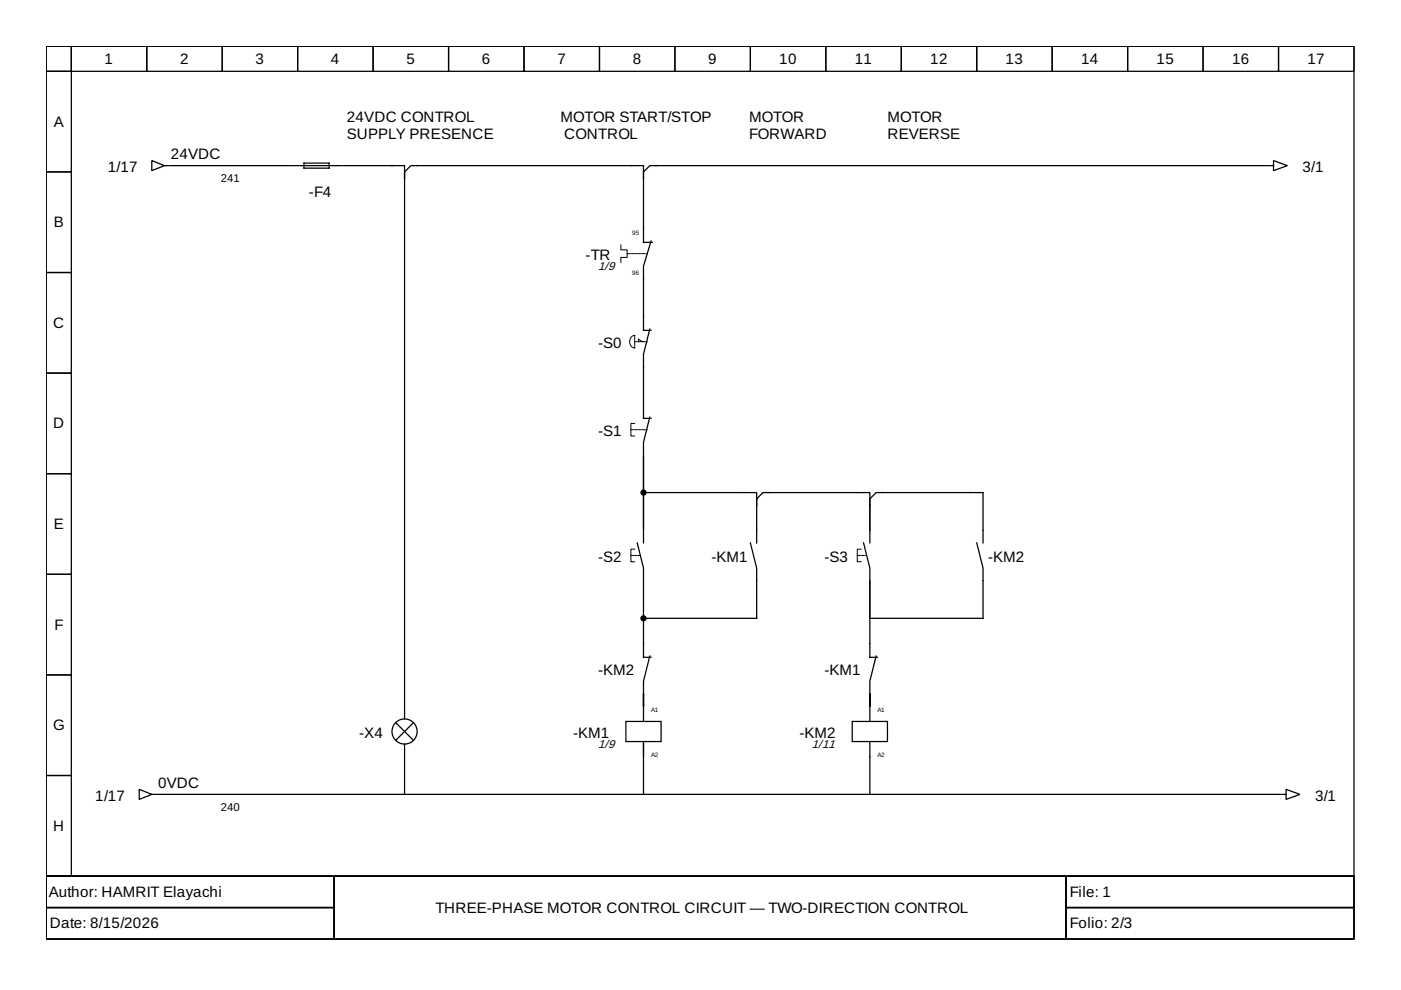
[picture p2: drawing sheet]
<svg xmlns="http://www.w3.org/2000/svg" width="297mm" height="210mm" viewBox="0 0 297 210" stroke-linecap="round" stroke-linejoin="round" font-family="sans-serif">
<g fill="none" stroke="#000" stroke-width=".27">
<path d="M9.8 9.8h277.3v176h-277.3zM9.8 9.8h5.3v5.3h-5.3zM9.8 15.1h5.3v21.4h-5.3zM15.1 9.8h16v5.3h-16zM31.1 9.8h16v5.3h-16zM47.1 9.8h16v5.3h-16zM63.1 9.8h16v5.3h-16zM79.1 9.8h16v5.3h-16zM95.1 9.8h16v5.3h-16zM111.1 9.8h16v5.3h-16zM127.1 9.8h16v5.3h-16zM143.1 9.8h16v5.3h-16z"/>
<path d="M159.1 9.8h16v5.3h-16zM175.1 9.8h16v5.3h-16zM191.1 9.8h16v5.3h-16zM207.1 9.8h16v5.3h-16zM223.1 9.8h16v5.3h-16zM239.1 9.8h16v5.3h-16zM255.1 9.8h16v5.3h-16zM271.1 9.8h16v5.3h-16zM9.8 36.5h5.3v21.3h-5.3zM32.2 34.1l2.7 1-2.7 1.1zM34.9 35.1h.8M35.9 35.1h25.6"/>
<path d="M61.8 35.1h10.6M64.4 34.6h5.4v1.1h-5.4zM72.7 35.1h13.1v2.7M85.8 37.8v114.6M85.8 37.8v-1.3l1.3-1.4h49.3v2.7M136.4 37.8v13.6h1.9M268.9 35.1h-131.1l-1.4 1.4v1.3M269.2 35.1h.8M270 34.1l2.9 1-2.9 1.1zM9.8 57.8h5.3v21.3h-5.3zM138 51.1l-1.6 5.3v13.6h1.6M9.8 79.1h5.3v21.3h-5.3z"/>
<path d="M137.8 69.8l-1.4 5.3v10.4M136.4 85.8v2.9h1.6M137.8 88.4l-1.4 5.4v2.6M9.8 100.4h5.3v21.4h-5.3zM135.1 115.1l1.3 5.3v2.7M136.4 112.4v2.7M136.4 103.9v-7.2v15.5v-7.2M137 104.4h23.4v2.7M159.1 115.1l1.3 5.3v10.7h-24M160.4 107.1v-1.3l1.4-1.4h22.6v2.7M160.4 107.1v8M183.1 115.1l1.3 5.3v10.7h24v-10.7l-1.3-5.3"/>
<path d="M184.4 107.1v-1.3l1.4-1.4h22.6v10.7M184.4 107.1v5.1M184.4 107.1v8M9.8 121.8h5.3v21.3h-5.3zM136.4 123.4v7.2M136.4 131.6v7.8h1.6M137.8 139.1l-1.4 5.3v8.6M184.4 123.4v16h1.6M185.8 139.1l-1.4 5.3v8.6M9.8 143.1h5.3v21.3h-5.3zM83.9 153.2l3.7 3.8M85.8 157.8v10.6"/>
<path d="M87.6 153.2l-3.7 3.8M132.7 153h7.5v4.2h-7.5zM136.4 157.2v11.2M180.7 153h7.5v4.2h-7.5zM184.4 157.2v11.2M9.8 164.4h5.3v21.4h-5.3zM29.5 167.4l2.7 1-2.7 1.1zM32.2 168.4h.8M33.3 168.4h238.3M271.9 168.4h.8M272.7 167.4l2.9 1-2.9 1.1zM9.8 185.8h277.3v13.3h-277.3z"/>
<path d="M9.8 185.8h61v6.6h-61zM9.8 192.4h61v6.7h-61zM70.8 185.8h155.2v13.3h-155.2zM226 185.8h61.1v6.6h-61.1zM226 192.4h61.1v6.7h-61.1z"/>
<circle cx="85.8" cy="155.1" r="2.67"/>
</g>
<g fill="#000" stroke="#000" stroke-width=".27">
<circle cx="136.4" cy="104.4" r=".53"/>
<circle cx="136.4" cy="131.1" r=".53"/>
</g>
<path d="M133 53.8h4.2M134.6 72.4h2.6M133.8 91.1h3.4M133.8 117.8h1.8M181.8 117.8h1.8" fill="none" stroke="#000" stroke-width=".21" stroke-dasharray=".5 .3"/>
<path d="M131.6 51.9v1.1h1.4v1.6h-1.4v1M133.9 71.4l.7-.3v2.7a1.41 1.41 0 0 1-.7-2.4zM135.4 72.4v-.5l.8 .5M134.6 89.8h-.8v2.6h.8M134.6 116.4h-.8v2.7h.8M182.6 116.4h-.8v2.7h.8" fill="none" stroke="#000" stroke-width=".21"/>
<g font-size="3.2">
<text x="22.2" y="13.5">1</text>
<text x="38.2" y="13.5">2</text>
<text x="54.2" y="13.5">3</text>
<text x="70.2" y="13.5">4</text>
<text x="86.2" y="13.5">5</text>
<text x="102.2" y="13.5">6</text>
<text x="118.2" y="13.5">7</text>
<text x="134.2" y="13.5">8</text>
<text x="150.2" y="13.5">9</text>
<text x="165.2" y="13.5">10</text>
<text x="181.2" y="13.5">11</text>
<text x="197.2" y="13.5">12</text>
<text x="213.2" y="13.5">13</text>
<text x="229.2" y="13.5">14</text>
<text x="245.2" y="13.5">15</text>
<text x="261.2" y="13.5">16</text>
<text x="277.2" y="13.5">17</text>
<text x="11.4" y="26.9">A</text>
<text x="73.5" y="25.8">24VDC CONTROL</text>
<text x="73.5" y="29.5">SUPPLY PRESENCE</text>
<text x="118.8" y="25.8">MOTOR START/STOP</text>
<text x="119.6" y="29.5">CONTROL</text>
<text x="158.8" y="25.8">MOTOR</text>
<text x="158.8" y="29.5">FORWARD</text>
<text x="188.2" y="25.8">MOTOR</text>
<text x="188.2" y="29.5">REVERSE</text>
<text x="36.2" y="33.8">24VDC</text>
<text x="22.9" y="36.5">1/17</text>
<text x="65.5" y="41.8">-F4</text>
<text x="276.1" y="36.5">3/1</text>
<text x="11.4" y="48.2">B</text>
<text x="124.2" y="55.1">-TR</text>
<text x="11.3" y="69.5">C</text>
<text x="126.8" y="73.8">-S0</text>
<text x="11.3" y="90.8">D</text>
<text x="126.8" y="92.4">-S1</text>
<text x="11.4" y="112.2">E</text>
<text x="126.8" y="119.1">-S2</text>
<text x="150.8" y="119.1">-KM1</text>
<text x="174.8" y="119.1">-S3</text>
<text x="209.5" y="119.1">-KM2</text>
<text x="11.5" y="133.5">F</text>
<text x="126.8" y="143.1">-KM2</text>
<text x="174.8" y="143.1">-KM1</text>
<text x="11.3" y="154.8">G</text>
<text x="76.2" y="156.4">-X4</text>
<text x="121.5" y="156.4">-KM1</text>
<text x="169.5" y="156.4">-KM2</text>
<text x="33.5" y="167.1">0VDC</text>
<text x="20.2" y="169.8">1/17</text>
<text x="278.8" y="169.8">3/1</text>
<text x="11.3" y="176.2">H</text>
<text x="10.3" y="190.2">Author: HAMRIT Elayachi</text>
<text x="226.8" y="190.2">File: 1</text>
<text x="10.6" y="196.8">Date: 8/15/2026</text>
<text x="92.3" y="193.5">THREE-PHASE MOTOR CONTROL CIRCUIT — TWO-DIRECTION CONTROL</text>
<text x="226.8" y="196.8">Folio: 2/3</text>
</g>
<g font-size="2.5">
<text x="126.8" y="57.2">1/9</text>
<text x="126.8" y="158.6">1/9</text>
<text x="172.2" y="158.6">1/11</text>
</g>
<g font-size="2.4">
<text x="46.8" y="38.6">241</text>
<text x="46.8" y="171.9">240</text>
</g>
<g font-size="1.3">
<text x="134" y="49.8">95</text>
<text x="134" y="58.3">96</text>
<text x="138" y="150.9">A1</text>
<text x="186" y="150.9">A1</text>
<text x="138" y="160.5">A2</text>
<text x="186" y="160.5">A2</text>
</g>
</svg>
